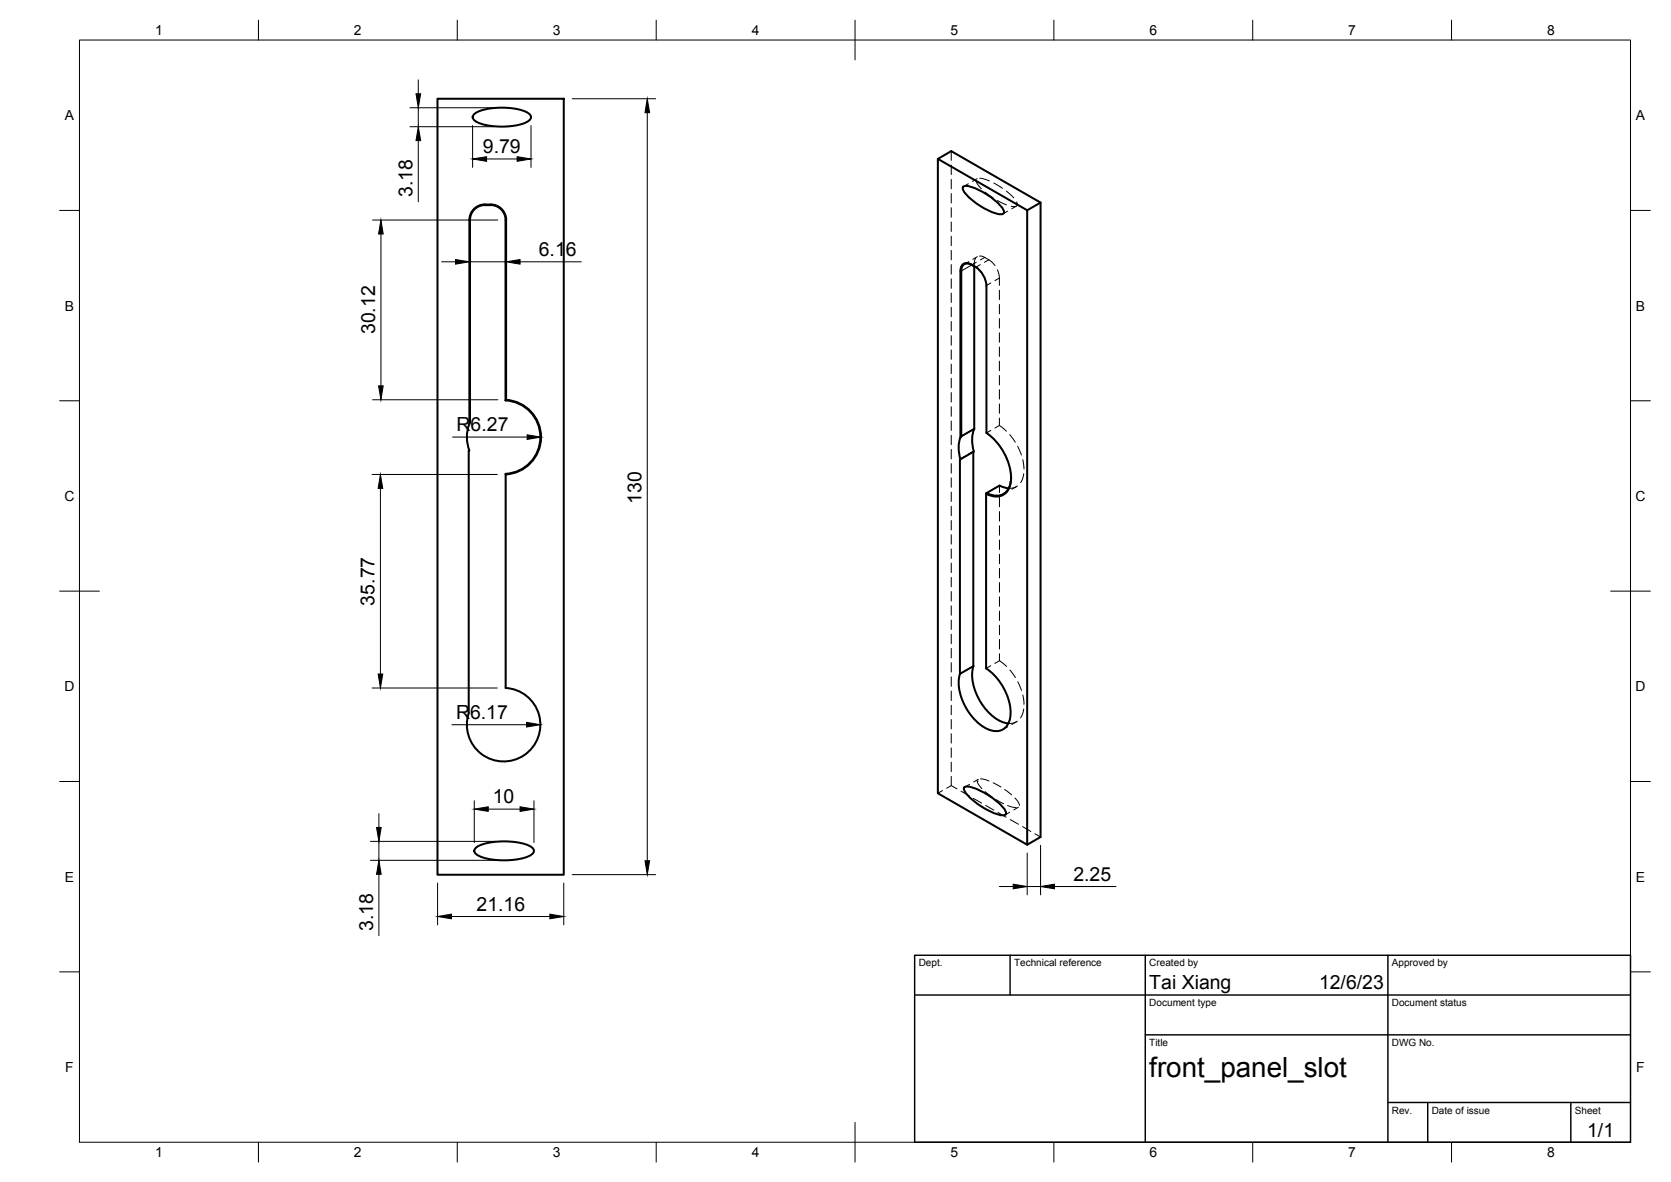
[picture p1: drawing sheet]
<svg xmlns="http://www.w3.org/2000/svg" width="420mm" height="297mm" viewBox="0 0 420 297" stroke-linecap="round" stroke-linejoin="round" font-family="sans-serif">
<!-- layer: Visible -->
<g fill="none" stroke="#000" stroke-width=".51">
<path d="M110 24.8h31.8v195h-31.8zM119.3 28.6a14.3 14.3 0 0 1 9.4-1.4l1.2 .2a5.9 5.9 0 0 1 3.5 1.6 1.23 1.23 0 0 1-.9 1.6 17.6 17.6 0 0 1-12.6 0 1.17 1.17 0 0 1-1-.8 1.17 1.17 0 0 1 .4-1.2zM235.8 39.9l22.5 12.9v159.5l-22.5-12.9zM235.8 39.9l3.4-1.9 22.4 12.9v159.4l-3.3 2M118 55.3v51.2M118.2 55.3v50.8l-.2 .4M121.9 51.4h1.5M121.9 51.4a3.9 3.9 0 0 0-3.9 3.9M123.4 51.5a4.1 4.1 0 0 0-5.2 3v.8M123.4 51.5a3.8 3.8 0 0 1 3.7 3.8M123.4 51.4a3.9 3.9 0 0 1 3.9 3.9M127.1 55.3v45.3"/>
<path d="M127.3 55.3v45.2l-.2 .1M242.1 47a2.04 2.04 0 0 1 2.2 0 16.7 16.7 0 0 1 8 5.8l.1 .8a2.04 2.04 0 0 1-2.2 0 16.7 16.7 0 0 1-8-5.8zM261.6 50.9l-3.3 1.9M244.2 66.5a6.2 6.2 0 0 1 3.8 5.4v36.9a14.5 14.5 0 0 1 6.2 12.3 3.7 3.7 0 0 1-5.3 3.4l-1-.4M244.3 66.5a1.68 1.68 0 0 0-2-.2 1.68 1.68 0 0 0-.8 1.8v41.8M245 66.9v40.9l-3.3 1.9M245.3 67.1a2.59 2.59 0 0 0-3-.6l-.5 .9-.1 .7v41.6M118 113.2h-.1v66a9.2 9.2 0 0 0 6.6 11.9 9.2 9.2 0 0 0 11.3-7.7 9.2 9.2 0 0 0-8.7-10.5v-53.8M118 106.5a9.2 9.2 0 0 0 0 6.7M127.1 100.6a9.2 9.2 0 0 1 8.8 9.2 9.2 9.2 0 0 1-8.8 9.3M127.3 100.5a9.4 9.4 0 0 1 8.7 9.4 9.4 9.4 0 0 1-8.9 9.3M241.5 109.9a8.5 8.5 0 0 0 0 5.5"/>
<path d="M241.7 109.6l-.2 .3M244.7 113.5v53.9l-3.3 1.9M245 107.8a8.3 8.3 0 0 0-.1 5.7l-3.5 1.9v53.9M254.2 120a4.1 4.1 0 0 1-3.3 4.6l-1.8-.3-1-.4M247.9 124.1v43.9a14.1 14.1 0 0 1 6.1 12.1 3.7 3.7 0 0 1-5.8 3.1 13.8 13.8 0 0 1-7-13.1l.2-.8M248.1 123.9l-.2 .2M253.6 122.7l-2.3-.7-3.2 1.9M244.8 167.4a12.7 12.7 0 0 0 3.7 11.5l2.1 1.8a6.5 6.5 0 0 0 3 1.1M242.4 197.9a3.4 3.4 0 0 1 3.4 .5 16 16 0 0 1 7.1 5.5v.7a3.4 3.4 0 0 1-3.4-.4 16 16 0 0 1-7.1-5.6zM119.7 213a14.9 14.9 0 0 1 9.7-1.4l1.1 .2a6.1 6.1 0 0 1 3.6 1.6 1.23 1.23 0 0 1-.9 1.6 18.4 18.4 0 0 1-12.9 0 1.16 1.16 0 0 1-.9-.8 1.16 1.16 0 0 1 .3-1.2z"/>
</g>
<!-- layer: Hidden -->
<g fill="none" stroke="#000" stroke-width=".25">
<path d="M239.2 38v2.3M239.2 41.5v2.4M239.2 45.1v2.3M239.2 48.6v2.4M239.2 52.2v2.4M239.2 55.8v2.4M239.2 59.4v2.3M243.5 46.2l-1.2 .6M245.4 45.4l.3 .7 1.1 1.3M245.7 44.9l-1.2 .7M246.4 44.8l2.4 .7M247.7 48.3l2 1.4"/>
<path d="M249.9 46l2.2 1.3M250.8 50.4l2.2 1.1M253 48l1.9 1.7M253.3 53.1l-1.1 .6M255.5 51.8l-1.1 .7M255.6 50.7a.77 .77 0 0 1 0 1.1 .77 .77 0 0 1-1 .1l-.3-.1M239.2 62.9v2.4M239.2 66.5v2.4M239.2 70.1v2.4M239.2 73.6v2.4M239.2 77.2v2.4M243.6 65.8l-1.1 .6"/>
<path d="M245.3 67.1l.1 .1M245.3 64.9l-.3 .9v1.1M245.3 67.1h.1M245.4 67.1l1.5 1.5M245.7 64.5l-1.1 .7M246.3 64.4a5.5 5.5 0 0 1 3.8 2.2l.1 .1M247.5 69.7l.4 1.1 .1 1.1M250.8 67.8l.4 1.6 .1 2.3M251.3 72.9v2.4M251.3 76.5v2.4M239.2 80.8v2.4M239.2 84.4v2.3"/>
<path d="M239.2 87.9v2.4M239.2 91.5v2.4M239.2 95.1v2.4M239.2 98.6v2.4M251.3 80.1v2.4M251.3 83.6v2.4M251.3 87.2v2.4M251.3 90.8v2.4M251.3 94.3v2.4M251.3 97.9v2.4M239.2 102.2v2.4M239.2 105.8v2.4"/>
<path d="M239.2 109.4v2.3M239.2 112.9v2.4M239.2 116.5v2.4M242.5 114.7l-1.1 .7M244.7 113.4v.1M244.7 113.4l-1.1 .7M244.7 113.4l.1 .1M249.1 108.2l-1.1 .6 1.9 1.5M250.7 111.2l1.4 2M251.3 106.9l1.8 1.5M251.3 106.9l-1.1 .7M251.3 101.5v2.4"/>
<path d="M251.3 105.1v1.8M252.7 114.2l.9 2.2M253.9 109.2l1.4 1.9M253.9 117.5l.3 2.5M254.2 119.9v.1M255.9 112.2l.9 2.2M257.2 115.5l.3 2.4M257.4 119l-.2 1-.6 1.3M239.2 120.1v2.4M239.2 123.7v2.3M239.2 127.2v2.4M239.2 130.8v2.4"/>
<path d="M239.2 134.4v2.3M239.2 138v2.3M251.3 122v1.8M251.3 125v2.4M251.3 128.6v2.3M251.3 132.1v2.4M251.3 135.7v2.4M251.3 139.3v2.4M253.4 123.5l-1.1 .7M255.6 122.3l-1.2 .6M255.8 122.1l-1.1 .5-1.1 .1M239.2 141.5v2.4"/>
<path d="M239.2 145.1v2.4M239.2 148.7v2.4M239.2 152.2v2.4M239.2 155.8v2.4M239.2 159.4v2.4M251.3 142.8v2.4M251.3 146.4v2.4M251.3 150v2.4M251.3 153.6v2.3M251.3 157.1v2.4M239.2 162.9v2.4M239.2 166.5v2.4"/>
<path d="M239.2 170.1v2.4M239.2 173.7v2.4M239.2 177.2v2.4M249.1 167.3l-1.2 .7M251.3 166l1.8 1.5M251.3 160.7v2.4M251.3 164.3v1.7M251.3 166l-1.2 .7M253.9 168.4l1.4 1.9M255.9 171.3l.9 2.2M257.2 174.7l.3 2.3M257.4 178.2l-.2 1-.6 1.2"/>
<path d="M237 198.7l-1.2 .7M239.2 195.1v2.3l1.4 .8M239.2 180.8v2.4M239.2 184.4v2.4M239.2 187.9v2.4M239.2 191.5v2.4M239.2 197.4l-1.2 .7M241.6 198.8l2.1 1.2M243.8 197.1l-1.2 .7M245.7 196.3l.3 .7 .9 1.2M245.7 196.3h.1M246 195.8l-1.2 .7"/>
<path d="M246.5 195.7l2.2 .6M247.7 198.9l1.7 1.4M249.7 196.7l2 1.1M252.6 198.4l1.8 1.4M253.4 182.7l-1.2 .6M255.6 181.4l-1.2 .7M255.8 181.2l-1.1 .5-1.1 .1M244.7 200.6l2.1 1.2M247.8 202.4l2.1 1.2M250.4 200.9l1.9 1.1M250.9 204.2l2.1 1.2M253.4 202.4l2.1 .6"/>
<path d="M253.9 204.1l-1.2 .7M254 206l2.1 1.1M255.2 200.5l.9 1.1 .2 .8M256.1 202.8l-1.2 .7M257.1 207.7l2.1 1.2M260.2 209.5l1.4 .8"/>
</g>
<!-- layer: Visible Narrow -->
<path d="M244.2 66.5l.2 .1-2.9 1.5M245.3 67.1h.1" fill="none" stroke="#000" stroke-width=".25"/>
<!-- layer: Hidden Narrow -->
<path d="M245.5 65.9l-1.2 .7 .7-.4M246.5 66.5l-1.2 .6M247.6 64.7l-1.1 .6M248.6 65.3l-1.1 .6M249.1 71.1l-1.1 .6M251.3 69.9l-1.1 .6" fill="none" stroke="#000" stroke-width=".25"/>
<!-- layer: BORDER -->
<g fill="none" stroke="#000" stroke-width=".25">
<path d="M20 10.1h390v276.9h-390zM65 5.1v5M115 5.1v5M165 5.1v5M215 5.1v10M265 5.1v5M315 5.1v5M365 5.1v5M15 52.9h5M410 52.9h5M15 100.7h5M410 100.7h5"/>
<path d="M15 148.6h10M405 148.6h10M15 196.4h5M410 196.4h5M15 244.2h5M410 244.2h5M65 287v5M115 287v5M165 287v5M215 282.1v9.9M265 287v5M315 287v5"/>
<path d="M365 287v5"/>
</g>
<!-- layer: TITLEBLOCK -->
<path d="M230 240.1h180v46.9h-180zM230 250h180M254 240.1v9.9M288 240.1v46.9M349 240.1v46.9M288 260.1h122M349 277.1h61M359 277.1v9.9M395 277.1v9.9" fill="none" stroke="#000" stroke-width=".36"/>
<!-- layer: FD_Dimensions -->
<g fill="none" stroke="#000" stroke-width=".25">
<path d="M103.1 27.1h21M103.1 31.8h21M105.2 20.1v3.5M105.2 27.1v4.7M105.2 35.3v15.4M118.8 31.5v10.6M122.3 39.9h7.7M133.5 31.5v10.6M143.9 24.8h21M162.8 28.3v188M93.7 55.3h31.5M95.8 58.8v38.2"/>
<path d="M118 57.4v10.5M127.3 57.4v10.5M111 65.8h3.5M118 65.8h9.3M130.8 65.8h15.4M93.6 119.2h31.5M93.7 100.5h31.5M113.8 109.8h18.7M95.7 122.7v46.7M93.6 172.9h31.5M113.6 182.1h18.8M93.2 211.4h31.5"/>
<path d="M93.2 216.2h31.5M95.3 204.5v3.4M95.3 211.4v4.8M95.3 219.7v15.4M119.3 201.2v10.5M122.8 203.3h8M134.3 201.2v10.5M143.9 219.8h21M258.3 214.4v10.5M261.6 212.4v12.5M110 221.9v10.5M113.5 230.3h24.8"/>
<path d="M141.8 221.9v10.5M251.3 222.8h3.5M258.3 222.8h3.3M265.1 222.8h15.5"/>
</g>
<g fill="#000" stroke="#000" stroke-width=".25">
<path d="M104.6 23.6h1.2l-.6 3.5zM105.2 31.8l.6 3.5h-1.2zM118.8 39.9l3.5-.5v1.1zM130 39.4l3.5 .5-3.5 .6zM162.8 24.8l.5 3.5h-1.1zM95.8 55.3l.6 3.5h-1.2zM114.5 65.2l3.5 .6-3.5 .6zM127.3 65.8l3.5-.6v1.2zM95.2 97h1.2l-.6 3.5zM132.5 109.3l3.5 .5-3.5 .6zM95.7 119.2l.5 3.5h-1.1zM95.1 169.4h1.1l-.5 3.5z"/>
<path d="M132.4 181.5l3.5 .6-3.5 .6zM94.7 207.9h1.1l-.5 3.5zM95.3 216.2l.5 3.5h-1.1zM119.3 203.3l3.5-.6v1.2zM130.8 202.7l3.5 .6-3.5 .6zM162.2 216.3h1.1l-.5 3.5zM110 230.3l3.5-.6v1.2zM138.3 229.7l3.5 .6-3.5 .6zM254.8 222.2l3.5 .6-3.5 .6zM261.6 222.8l3.5-.6v1.2z"/>
</g>
<text font-size="7" x="289" y="270.6">front_panel_slot</text>
<g font-size="4.9">
<text x="121.4" y="38.5">9.79</text>
<text x="103.7" y="49.5" transform="rotate(-90 103.7 49.5)">3.18</text>
<text x="135.5" y="64.3">6.16</text>
<text x="94.3" y="84" transform="rotate(-90 94.3 84)">30.12</text>
<text x="114.8" y="108.4">R6.27</text>
<text x="161.3" y="126.5" transform="rotate(-90 161.3 126.5)">130</text>
<text x="94.2" y="152.2" transform="rotate(-90 94.2 152.2)">35.77</text>
<text x="114.7" y="180.7">R6.17</text>
<text x="123.9" y="201.9">10</text>
<text x="269.9" y="221.3">2.25</text>
<text x="93.8" y="233.9" transform="rotate(-90 93.8 233.9)">3.18</text>
<text x="119.8" y="228.9">21.16</text>
<text x="289" y="248.5">Tai Xiang</text>
<text x="331.7" y="248.5">12/6/23</text>
<text x="399.1" y="285.7">1/1</text>
</g>
<g font-size="3.5">
<text x="39" y="8.8">1</text>
<text x="89" y="8.8">2</text>
<text x="139" y="8.8">3</text>
<text x="189" y="8.8">4</text>
<text x="239" y="8.8">5</text>
<text x="289" y="8.8">6</text>
<text x="339" y="8.8">7</text>
<text x="389" y="8.8">8</text>
<text x="16.3" y="30.2">A</text>
<text x="411.3" y="30.2">A</text>
<text x="16.3" y="78">B</text>
<text x="411.3" y="78">B</text>
<text x="16.2" y="125.9">C</text>
<text x="411.2" y="125.9">C</text>
<text x="16.2" y="173.7">D</text>
<text x="411.2" y="173.7">D</text>
<text x="16.3" y="221.6">E</text>
<text x="411.3" y="221.6">E</text>
<text x="16.4" y="269.4">F</text>
<text x="411.4" y="269.4">F</text>
<text x="39" y="290.8">1</text>
<text x="89" y="290.8">2</text>
<text x="139" y="290.8">3</text>
<text x="189" y="290.8">4</text>
<text x="239" y="290.8">5</text>
<text x="289" y="290.8">6</text>
<text x="339" y="290.8">7</text>
<text x="389" y="290.8">8</text>
</g>
<g font-size="2.5">
<text x="231" y="242.9">Dept.</text>
<text x="255" y="242.9">Technical reference</text>
<text x="289" y="242.9">Created by</text>
<text x="350" y="242.9">Approved by</text>
<text x="289" y="252.8">Document type</text>
<text x="350" y="252.8">Document status</text>
<text x="289" y="262.9">Title</text>
<text x="350" y="262.9">DWG No.</text>
<text x="350" y="279.9">Rev.</text>
<text x="360" y="279.9">Date of issue</text>
<text x="396" y="279.9">Sheet</text>
</g>
</svg>
